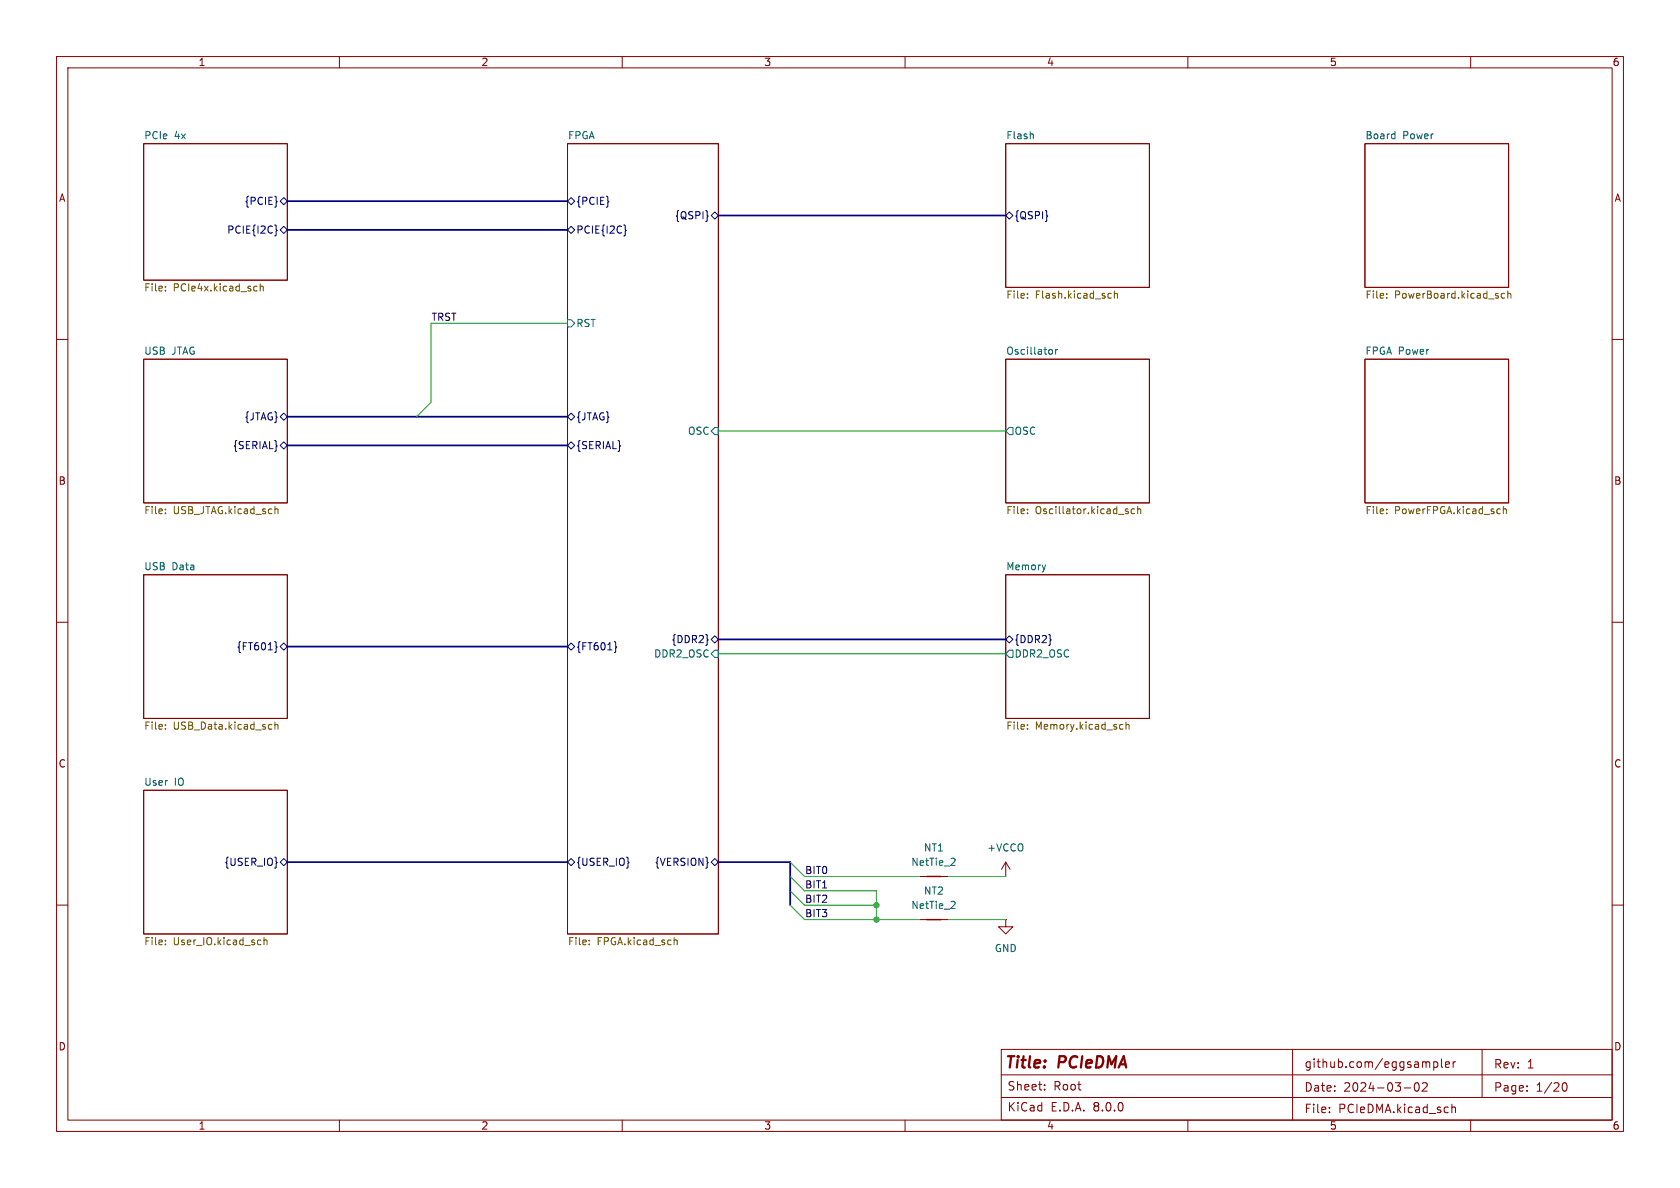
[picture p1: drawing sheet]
<svg xmlns="http://www.w3.org/2000/svg" width="297mm" height="210mm" viewBox="0 0 297 210" stroke-linecap="round" stroke-linejoin="round" font-family="sans-serif">
<g fill="none" stroke="#840000" stroke-width=".18">
<path d="M10 10h277v190h-277zM12 12h273v186h-273zM60 10v2M110 10v2M160 10v2M210 10v2M260 10v2M25.4 25.4h25.4v24.1h-25.4zM100.3 25.4h26.7v139.7h-26.7zM177.8 25.4h25.4v25.4h-25.4zM241.3 25.4h25.4v25.4h-25.4zM10 60h2"/>
<path d="M285 60h2M25.4 63.5h25.4v25.4h-25.4zM177.8 63.5h25.4v25.4h-25.4zM241.3 63.5h25.4v25.4h-25.4zM10 110h2M25.4 101.6h25.4v25.4h-25.4zM177.8 101.6h25.4v25.4h-25.4zM285 110h2M25.4 139.7h25.4v25.4h-25.4zM10 160h2M162.6 154.9h5M177.8 152.4l-.8 1.3"/>
<path d="M177.8 152.4v2.5M177.8 152.4l.8 1.3M285 160h2M162.6 162.6h5M177.8 162.6v1.2h1.3l-1.3 1.3-1.3-1.3h1.3M177.8 162.6h.1M60 198v2M110 198v2M160 198v2M177 194h108M177 190h108M177 185.5h108v12.5h-108z"/>
<path d="M184.7 192.6v.1M184.7 191.8v.1M210 198v2M228.5 185.5v12.5M235 196.6v.1M235 195.8v.1M248.2 192.3h1.2M250.2 191.5l.2-.1a.81 .81 0 0 1 .6 .6 .81 .81 0 0 1-.3 .8l-.2 .1a.81 .81 0 0 1-.3-1.4zM251.5 191.5l.5-.1 .2 .1 .1 .3-.9 1.1h.9M253.5 187.7v1.5M253.5 187.8l.4-.1 .3 .3v.4l-.2 .2h-.5M254.8 187.2v1.3l.2 .2"/>
<path d="M255.5 188.2l.8-.2-.1-.2-.4-.1-.3 .2 .1 .7h.6M256.7 195.2v1.5M256.7 195.8l.2-.1 .3 .1 .1 .9M256.9 187.7v1M257.3 187.7l-.3 .1-.1 .2M260 198v2M262 185.5v8.5M270 192.8v.1M270 192v.1M276.2 192l.1-.5 .2-.1a.81 .81 0 0 1 .6 .6 .81 .81 0 0 1-.3 .8h-.4l-.2-.5"/>
</g>
<g fill="none" stroke="#725600" stroke-width=".18">
<path d="M29.2 51.3v.1M29.2 50.7v.1M45.1 50.6l.4 .1M45.5 51.4h-.4M46 50.7l.2-.1 .3 .1v.7M46 50.2v1.2M181.6 52.6v.1M181.6 51.9v.1M196.1 51.9h.4M196.5 52.6l-.4 .1M197 52l.2-.1h.3l.1 .8M197 51.4v1.3"/>
<path d="M245.1 51.9v.1M245.1 52.6v.1M266 51.9h-.3l-.3 .2 .1 .5h.5M266.6 52l.1-.1h.3l.1 .8M266.6 51.4v1.3M29.2 90v.1M29.2 90.7v.1M48.6 90.1l.2-.1h.3v.8M181.6 90v.1M181.6 90.7v.1M199.1 90h.3M199.1 90.4h.3l.1 .2-.2 .2h-.2"/>
<path d="M200.6 90h-.4l-.2 .2 .1 .5h.5M201.1 90.1l.2-.1h.3l.1 .8M201.1 89.5v1.3M245.1 90.7v.1M245.1 90v.1M265.1 90h.1M265.2 90.7l-.1 .1M265.8 89.5v1.3M265.8 90.1l.2-.1h.3v.8M29.2 128.1v.1M29.2 128.8v.1M47.7 128.1h.4"/>
<path d="M48.1 128.8l-.4 .1M48.6 128.2l.2-.1h.3v.8M48.6 127.6v1.3M181.6 128.1v.1M181.6 128.8v.1M198.2 128.1h.3M198.5 128.8l-.3 .1M199.1 128.2l.1-.1h.4v.8M199.1 127.6v1.3M29.2 166.2v.1M29.2 166.9v.1M46 166.2h.1"/>
<path d="M46.1 166.9l-.1 .1M46.7 166.3l.1-.1h.4v.8M46.7 165.7v1.3M104.2 166.9v.1M104.2 166.2v.1M119.2 166.3l.2-.1h.3v.8"/>
</g>
<g fill="none" stroke="#000084" stroke-width=".18">
<path d="M48.6 39.8l.2 .1v.7l.2 .1-.2 .2v.6l-.2 .2M49.5 35.6l.7-.7 .6 .7-.6 .6zM100.3 35.6l.7-.7 .6 .7-.6 .6zM110.4 39.8l.1 .1v.7l.2 .1-.2 .2v.6l-.1 .2M125.1 38.1l.1 .1-.1 .1M125.7 38.1l.7-.6 .6 .6-.6 .6zM177.8 38.1l.6-.6 .7 .6-.7 .6zM185.1 38.1l.1 .1-.1 .1M49.5 40.6l.7-.6 .6 .6-.6 .7zM100.3 40.6l.7-.6 .6 .6-.6 .7zM49.5 73.7l.7-.7 .6 .7-.6 .6zM49.5 78.7l.7-.6 .6 .6-.6 .7z"/>
<path d="M100.3 73.7l.7-.7 .6 .7-.6 .6zM100.3 78.7l.7-.6 .6 .6-.6 .7zM48.6 113.4l.2 .2v.6l.2 .2-.2 .2v.6l-.2 .2M49.5 114.3l.7-.6 .6 .6-.6 .6zM100.3 114.3l.7-.6 .6 .6-.6 .6zM108.6 113.4l.2 .2v.6l.2 .2-.2 .2v.6l-.2 .2M125.1 113.1h.1l-.1 .1M125.7 113l.7-.6 .6 .6-.6 .7zM177.8 113l.6-.6 .7 .6-.7 .7zM185.7 113.1h.1l-.1 .1M49.5 152.4l.7-.6 .6 .6-.6 .6zM100.3 152.4l.7-.6 .6 .6-.6 .6z"/>
<path d="M125.7 152.4l.7-.6 .6 .6-.6 .6z"/>
</g>
<g fill="none" stroke="#006464" stroke-width=".18">
<path d="M182.6 23.7l.1 .8M246.5 23.7h.1M246.6 23.3v1.2M246.6 24.5h-.1M100.3 56.5h.7l.6 .7-.6 .6h-.7zM126.4 75.6h.6v1.2h-.6l-.7-.6zM177.8 76.2l.6-.6h.7v1.2h-.7zM185.6 61.8h.3l.2 .2-.1 .5-.4 .1M186.6 61.8v.8M187 61.8l-.4 .2M184.9 99.9l-.3 .8M126.4 114.9h.6v1.3h-.6l-.7-.6z"/>
<path d="M177.8 115.6l.6-.7h.7v1.3h-.7zM168.6 159.3l.2 .3v.3l-.7 .7h.7M168.6 151.7l.2 .3v.3l-.7 .7h.7"/>
</g>
<path d="M163.8 154.9h2.6M163.8 162.6h2.6" fill="none" stroke="#840000" stroke-width=".25"/>
<path d="M50.8 35.6h49.5M127 38.1h50.8M50.8 40.6h49.5M50.8 73.7h49.5M50.8 78.7h49.5M50.8 114.3h49.5M127 113h50.8M50.8 152.4h49.5M127 152.4h12.7v7.6" fill="none" stroke="#000084" stroke-width=".3"/>
<path d="M100.3 57.2h-24.1v13.9l-2.5 2.6M127 76.2h50.8M127 115.6h50.8M139.7 157.5l2.5 2.5h12.7M139.7 154.9l2.5 2.6h12.7v5.1M139.7 152.4l2.5 2.5h20.4M167.6 154.9h10.2M139.7 160l2.5 2.6h20.4M167.6 162.6h10.2" fill="none" stroke="#009600" stroke-width=".18"/>
<g fill="#009600" stroke="#009600" stroke-width=".18">
<circle cx="154.9" cy="160" r=".46"/>
<circle cx="154.9" cy="162.6" r=".46"/>
</g>
<g font-size="2.8" fill="#840000">
<text x="177.5" y="189.4">Title:</text>
<text x="187.2" y="189.4">PCIeDMA</text>
</g>
<g font-size="2.1" fill="#840000">
<text x="230.5" y="189">github.com/eggsampler</text>
<text x="264" y="189.1">Rev:</text>
<text x="269.9" y="189.1">1</text>
<text x="178" y="196.7">KiCad</text>
<text x="178" y="193">Sheet:</text>
<text x="185.7" y="196.7">E.D.A.</text>
<text x="186.2" y="193">Root</text>
<text x="193.3" y="196.7">8.0.0</text>
<text x="230.5" y="193.2">Date:</text>
<text x="230.5" y="197">File:</text>
<text x="236.6" y="197">PCIeDMA.kicad_sch</text>
<text x="237.5" y="193.2">2024-03-02</text>
<text x="264" y="193.2">Page:</text>
<text x="271.5" y="193.2">1/20</text>
</g>
<g font-size="1.8" fill="#840000">
<text x="35" y="11.9">1</text>
<text x="85" y="11.9">2</text>
<text x="135" y="11.9">3</text>
<text x="185" y="11.9">4</text>
<text x="235" y="11.9">5</text>
<text x="285" y="11.9">6</text>
<text x="10.3" y="35.9">A</text>
<text x="285.3" y="35.9">A</text>
<text x="10.3" y="85.9">B</text>
<text x="285.3" y="85.9">B</text>
<text x="10.3" y="135.9">C</text>
<text x="285.3" y="135.9">C</text>
<text x="10.3" y="185.9">D</text>
<text x="285.3" y="185.9">D</text>
<text x="35" y="199.9">1</text>
<text x="85" y="199.9">2</text>
<text x="135" y="199.9">3</text>
<text x="185" y="199.9">4</text>
<text x="235" y="199.9">5</text>
<text x="285" y="199.9">6</text>
</g>
<g font-size="1.8" fill="#006464">
<text x="25.4" y="24.7">PCIe</text>
<text x="30.8" y="24.7">4x</text>
<text x="100.3" y="24.7">FPGA</text>
<text x="177.8" y="24.7">Flash</text>
<text x="241.3" y="24.7">Board</text>
<text x="248" y="24.7">Power</text>
<text x="101.8" y="58">RST</text>
<text x="25.4" y="62.8">USB</text>
<text x="30.4" y="62.8">JTAG</text>
<text x="177.8" y="62.8">Oscillator</text>
<text x="241.3" y="62.8">FPGA Power</text>
<text x="121.5" y="77.1">OSC</text>
<text x="179.3" y="77.1">OSC</text>
<text x="25.4" y="100.9">USB</text>
<text x="30.4" y="100.9">Data</text>
<text x="177.8" y="100.9">Memory</text>
<text x="115.5" y="116.4">DDR2_OSC</text>
<text x="179.3" y="116.4">DDR2_OSC</text>
<text x="25.4" y="139">User</text>
<text x="30.8" y="139">IO</text>
<text x="161" y="153.3">NetTie_2</text>
<text x="163.2" y="150.7">NT1</text>
<text x="174.4" y="150.7">+VCCO</text>
<text x="161" y="160.9">NetTie_2</text>
<text x="163.2" y="158.3">NT2</text>
<text x="175.8" y="168.5">GND</text>
</g>
<g font-size="1.8" fill="#000084">
<text x="40.1" y="41.5">PCIE{I2C}</text>
<text x="43.1" y="36.4">{PCIE}</text>
<text x="101.8" y="36.4">{PCIE}</text>
<text x="101.8" y="41.5">PCIE{I2C}</text>
<text x="119.2" y="39">{QSPI}</text>
<text x="179.3" y="39">{QSPI}</text>
<text x="43.1" y="74.5">{JTAG}</text>
<text x="101.8" y="74.5">{JTAG}</text>
<text x="41.1" y="79.6">{SERIAL}</text>
<text x="101.8" y="79.6">{SERIAL}</text>
<text x="118.6" y="113.9">{DDR2}</text>
<text x="179.3" y="113.9">{DDR2}</text>
<text x="41.8" y="115.2">{FT601}</text>
<text x="101.8" y="115.2">{FT601}</text>
<text x="39.6" y="153.3">{USER_IO}</text>
<text x="101.8" y="153.3">{USER_IO}</text>
<text x="115.7" y="153.3">{VERSION}</text>
</g>
<g font-size="1.8" fill="#725600">
<text x="25.4" y="51.8">File:</text>
<text x="30.6" y="51.8">PCIe4x.kicad_sch</text>
<text x="177.8" y="53.1">File:</text>
<text x="183" y="53.1">Flash.kicad_sch</text>
<text x="241.3" y="53.1">File:</text>
<text x="246.5" y="53.1">PowerBoard.kicad_sch</text>
<text x="25.4" y="91.2">File:</text>
<text x="30.6" y="91.2">USB_JTAG.kicad_sch</text>
<text x="177.8" y="91.2">File:</text>
<text x="183" y="91.2">Oscillator.kicad_sch</text>
<text x="241.3" y="91.2">File:</text>
<text x="246.5" y="91.2">PowerFPGA.kicad_sch</text>
<text x="25.4" y="129.3">File:</text>
<text x="30.6" y="129.3">USB_Data.kicad_sch</text>
<text x="177.8" y="129.3">File:</text>
<text x="183" y="129.3">Memory.kicad_sch</text>
<text x="25.4" y="167.4">File:</text>
<text x="30.6" y="167.4">User_IO.kicad_sch</text>
<text x="100.3" y="167.4">File:</text>
<text x="105.6" y="167.4">FPGA.kicad_sch</text>
</g>
<g font-size="1.8" fill="#0f0f0f">
<text x="76.2" y="56.8">TRST</text>
<text x="142.2" y="154.6">BIT0</text>
<text x="142.2" y="159.7">BIT2</text>
<text x="142.2" y="157.1">BIT1</text>
<text x="142.2" y="162.2">BIT3</text>
</g>
</svg>
